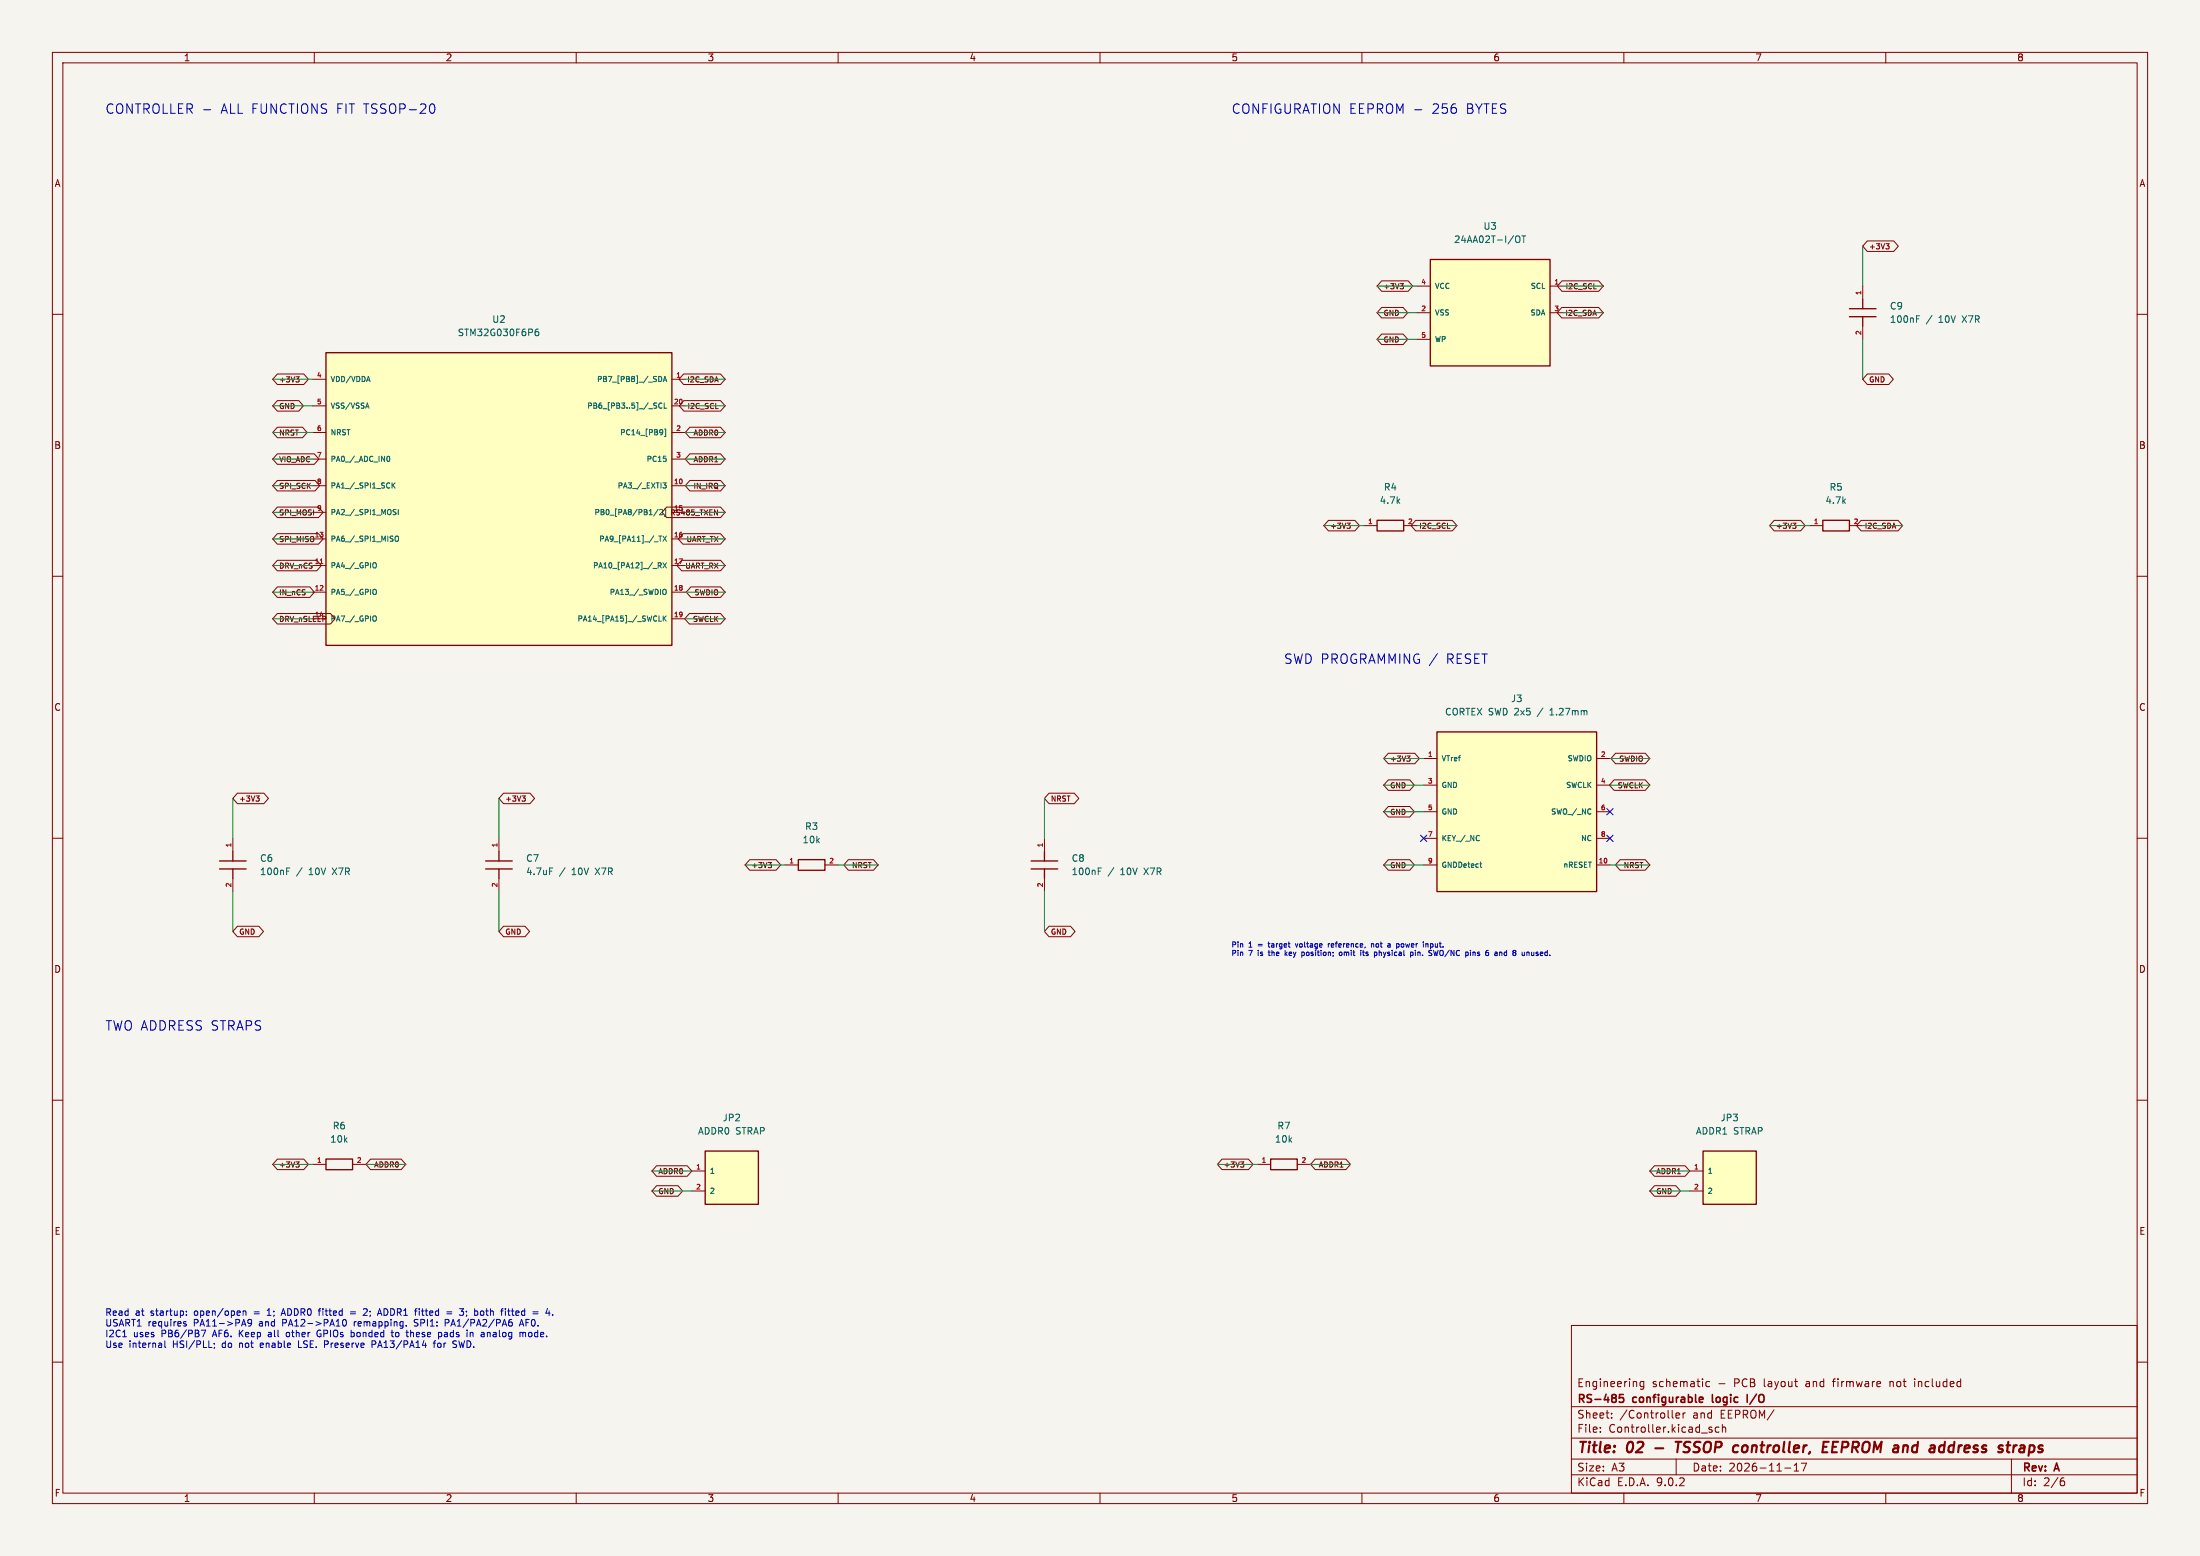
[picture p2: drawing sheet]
(kicad_sch (version 20250114) (generator "eeschema") (paper "A3") (title_block (title "02 - TSSOP controller, EEPROM and address straps") (date "2026-11-17") (rev "A") (company "RS-485 configurable logic I/O") (comment 1 "Engineering schematic - PCB layout and firmware not included")) (lib_symbols (symbol "IO8:24AA02T-I_OT" (pin_names (offset 0.8)) (exclude_from_sim no) (in_bom yes) (on_board yes) (property "Reference" "U" (at 0 15.16 0) (effects (font (size 1.27 1.27)) )) (property "Value" "24AA02T-I_OT" (at 0 12.16 0) (effects (font (size 1.27 1.27)) )) (property "Footprint" "Package_TO_SOT_SMD:SOT-23-5" (at 0 0 0) (effects (font (size 1.27 1.27)) (hide yes))) (property "Datasheet" "https://ww1.microchip.com/downloads/en/DeviceDoc/21709J.pdf" (at 0 0 0) (effects (font (size 1.27 1.27)) (hide yes))) (symbol "24AA02T-I_OT_0_1" (rectangle (start -11.43 10.16) (end 11.43 -10.16) (stroke (width 0.254) (type default)) (fill (type background)))) (symbol "24AA02T-I_OT_1_1" (pin power_in line (at -13.97 5.08 0) (length 2.54) (name "VCC" (effects (font (size 1.0 1.0)) )) (number "4" (effects (font (size 0.9 0.9)) )))(pin power_in line (at -13.97 0 0) (length 2.54) (name "VSS" (effects (font (size 1.0 1.0)) )) (number "2" (effects (font (size 0.9 0.9)) )))(pin input line (at -13.97 -5.08 0) (length 2.54) (name "WP" (effects (font (size 1.0 1.0)) )) (number "5" (effects (font (size 0.9 0.9)) )))(pin input line (at 13.97 5.08 180) (length 2.54) (name "SCL" (effects (font (size 1.0 1.0)) )) (number "1" (effects (font (size 0.9 0.9)) )))(pin bidirectional line (at 13.97 0 180) (length 2.54) (name "SDA" (effects (font (size 1.0 1.0)) )) (number "3" (effects (font (size 0.9 0.9)) )))))(symbol "IO8:C" (pin_names (offset 0.8)) (exclude_from_sim no) (in_bom yes) (on_board yes) (property "Reference" "C" (at 0 8 0) (effects (font (size 1.27 1.27)) )) (property "Value" "C" (at 0 5 0) (effects (font (size 1.27 1.27)) )) (property "Footprint" "Capacitor_SMD:C_0603_1608Metric" (at 0 0 0) (effects (font (size 1.27 1.27)) (hide yes))) (property "Datasheet" "" (at 0 0 0) (effects (font (size 1.27 1.27)) (hide yes))) (symbol "C_0_1" (polyline (pts (xy 0 2.54) (xy 0 0.762)) (stroke (width 0.254) (type default)) (fill (type none))) (polyline (pts (xy -2.54 0.762) (xy 2.54 0.762)) (stroke (width 0.254) (type default)) (fill (type none))) (polyline (pts (xy -2.54 -0.762) (xy 2.54 -0.762)) (stroke (width 0.254) (type default)) (fill (type none))) (polyline (pts (xy 0 -0.762) (xy 0 -2.54)) (stroke (width 0.254) (type default)) (fill (type none)))) (symbol "C_1_1" (pin passive line (at 0 5.08 270) (length 2.54) (name "~" (effects (font (size 1.0 1.0)) )) (number "1" (effects (font (size 0.9 0.9)) )))(pin passive line (at 0 -5.08 90) (length 2.54) (name "~" (effects (font (size 1.0 1.0)) )) (number "2" (effects (font (size 0.9 0.9)) )))))(symbol "IO8:CONN_2" (pin_names (offset 0.8)) (exclude_from_sim no) (in_bom yes) (on_board yes) (property "Reference" "U" (at 0 10.08 0) (effects (font (size 1.27 1.27)) )) (property "Value" "CONN_2" (at 0 7.08 0) (effects (font (size 1.27 1.27)) )) (property "Footprint" "Connector_PinHeader_2.54mm:PinHeader_1x02_P2.54mm_Vertical" (at 0 0 0) (effects (font (size 1.27 1.27)) (hide yes))) (property "Datasheet" "" (at 0 0 0) (effects (font (size 1.27 1.27)) (hide yes))) (symbol "CONN_2_0_1" (rectangle (start -5.08 5.08) (end 5.08 -5.08) (stroke (width 0.254) (type default)) (fill (type background)))) (symbol "CONN_2_1_1" (pin passive line (at -7.62 1.27 0) (length 2.54) (name "1" (effects (font (size 1.0 1.0)) )) (number "1" (effects (font (size 0.9 0.9)) )))(pin passive line (at -7.62 -2.54 0) (length 2.54) (name "2" (effects (font (size 1.0 1.0)) )) (number "2" (effects (font (size 0.9 0.9)) )))))(symbol "IO8:CORTEX_SWD10" (pin_names (offset 0.8)) (exclude_from_sim no) (in_bom yes) (on_board yes) (property "Reference" "U" (at 0 20.24 0) (effects (font (size 1.27 1.27)) )) (property "Value" "CORTEX_SWD10" (at 0 17.24 0) (effects (font (size 1.27 1.27)) )) (property "Footprint" "Connector_PinHeader_1.27mm:PinHeader_2x05_P1.27mm_Vertical" (at 0 0 0) (effects (font (size 1.27 1.27)) (hide yes))) (property "Datasheet" "https://documentation-service.arm.com/static/5fce6c49e167456a35b36af1" (at 0 0 0) (effects (font (size 1.27 1.27)) (hide yes))) (symbol "CORTEX_SWD10_0_1" (rectangle (start -15.24 15.24) (end 15.24 -15.24) (stroke (width 0.254) (type default)) (fill (type background)))) (symbol "CORTEX_SWD10_1_1" (pin passive line (at -17.78 10.16 0) (length 2.54) (name "VTref" (effects (font (size 1.0 1.0)) )) (number "1" (effects (font (size 0.9 0.9)) )))(pin passive line (at -17.78 5.08 0) (length 2.54) (name "GND" (effects (font (size 1.0 1.0)) )) (number "3" (effects (font (size 0.9 0.9)) )))(pin passive line (at -17.78 0 0) (length 2.54) (name "GND" (effects (font (size 1.0 1.0)) )) (number "5" (effects (font (size 0.9 0.9)) )))(pin passive line (at -17.78 -5.08 0) (length 2.54) (name "KEY / NC" (effects (font (size 1.0 1.0)) )) (number "7" (effects (font (size 0.9 0.9)) )))(pin passive line (at -17.78 -10.16 0) (length 2.54) (name "GNDDetect" (effects (font (size 1.0 1.0)) )) (number "9" (effects (font (size 0.9 0.9)) )))(pin passive line (at 17.78 10.16 180) (length 2.54) (name "SWDIO" (effects (font (size 1.0 1.0)) )) (number "2" (effects (font (size 0.9 0.9)) )))(pin passive line (at 17.78 5.08 180) (length 2.54) (name "SWCLK" (effects (font (size 1.0 1.0)) )) (number "4" (effects (font (size 0.9 0.9)) )))(pin passive line (at 17.78 0 180) (length 2.54) (name "SWO / NC" (effects (font (size 1.0 1.0)) )) (number "6" (effects (font (size 0.9 0.9)) )))(pin passive line (at 17.78 -5.08 180) (length 2.54) (name "NC" (effects (font (size 1.0 1.0)) )) (number "8" (effects (font (size 0.9 0.9)) )))(pin passive line (at 17.78 -10.16 180) (length 2.54) (name "nRESET" (effects (font (size 1.0 1.0)) )) (number "10" (effects (font (size 0.9 0.9)) )))))(symbol "IO8:R" (pin_names (offset 0.8)) (exclude_from_sim no) (in_bom yes) (on_board yes) (property "Reference" "R" (at 0 6 0) (effects (font (size 1.27 1.27)) )) (property "Value" "R" (at 0 3 0) (effects (font (size 1.27 1.27)) )) (property "Footprint" "Resistor_SMD:R_0603_1608Metric" (at 0 0 0) (effects (font (size 1.27 1.27)) (hide yes))) (property "Datasheet" "" (at 0 0 0) (effects (font (size 1.27 1.27)) (hide yes))) (symbol "R_0_1" (rectangle (start -2.54 1.016) (end 2.54 -1.016) (stroke (width 0.254) (type default)) (fill (type none)))) (symbol "R_1_1" (pin passive line (at -5.08 0 0) (length 2.54) (name "~" (effects (font (size 1.0 1.0)) )) (number "1" (effects (font (size 0.9 0.9)) )))(pin passive line (at 5.08 0 180) (length 2.54) (name "~" (effects (font (size 1.0 1.0)) )) (number "2" (effects (font (size 0.9 0.9)) )))))(symbol "IO8:STM32G030F6P6" (pin_names (offset 0.8)) (exclude_from_sim no) (in_bom yes) (on_board yes) (property "Reference" "U" (at 0 32.94 0) (effects (font (size 1.27 1.27)) )) (property "Value" "STM32G030F6P6" (at 0 29.94 0) (effects (font (size 1.27 1.27)) )) (property "Footprint" "Package_SO:TSSOP-20_4.4x6.5mm_P0.65mm" (at 0 0 0) (effects (font (size 1.27 1.27)) (hide yes))) (property "Datasheet" "https://www.st.com/resource/en/datasheet/stm32g030f6.pdf" (at 0 0 0) (effects (font (size 1.27 1.27)) (hide yes))) (symbol "STM32G030F6P6_0_1" (rectangle (start -33.02 27.94) (end 33.02 -27.94) (stroke (width 0.254) (type default)) (fill (type background)))) (symbol "STM32G030F6P6_1_1" (pin power_in line (at -35.56 22.86 0) (length 2.54) (name "VDD/VDDA" (effects (font (size 1.0 1.0)) )) (number "4" (effects (font (size 0.9 0.9)) )))(pin power_in line (at -35.56 17.78 0) (length 2.54) (name "VSS/VSSA" (effects (font (size 1.0 1.0)) )) (number "5" (effects (font (size 0.9 0.9)) )))(pin input line (at -35.56 12.7 0) (length 2.54) (name "NRST" (effects (font (size 1.0 1.0)) )) (number "6" (effects (font (size 0.9 0.9)) )))(pin bidirectional line (at -35.56 7.62 0) (length 2.54) (name "PA0 / ADC_IN0" (effects (font (size 1.0 1.0)) )) (number "7" (effects (font (size 0.9 0.9)) )))(pin bidirectional line (at -35.56 2.54 0) (length 2.54) (name "PA1 / SPI1_SCK" (effects (font (size 1.0 1.0)) )) (number "8" (effects (font (size 0.9 0.9)) )))(pin bidirectional line (at -35.56 -2.54 0) (length 2.54) (name "PA2 / SPI1_MOSI" (effects (font (size 1.0 1.0)) )) (number "9" (effects (font (size 0.9 0.9)) )))(pin bidirectional line (at -35.56 -7.62 0) (length 2.54) (name "PA6 / SPI1_MISO" (effects (font (size 1.0 1.0)) )) (number "13" (effects (font (size 0.9 0.9)) )))(pin bidirectional line (at -35.56 -12.7 0) (length 2.54) (name "PA4 / GPIO" (effects (font (size 1.0 1.0)) )) (number "11" (effects (font (size 0.9 0.9)) )))(pin bidirectional line (at -35.56 -17.78 0) (length 2.54) (name "PA5 / GPIO" (effects (font (size 1.0 1.0)) )) (number "12" (effects (font (size 0.9 0.9)) )))(pin bidirectional line (at -35.56 -22.86 0) (length 2.54) (name "PA7 / GPIO" (effects (font (size 1.0 1.0)) )) (number "14" (effects (font (size 0.9 0.9)) )))(pin bidirectional line (at 35.56 22.86 180) (length 2.54) (name "PB7 [PB8] / SDA" (effects (font (size 1.0 1.0)) )) (number "1" (effects (font (size 0.9 0.9)) )))(pin bidirectional line (at 35.56 17.78 180) (length 2.54) (name "PB6 [PB3..5] / SCL" (effects (font (size 1.0 1.0)) )) (number "20" (effects (font (size 0.9 0.9)) )))(pin bidirectional line (at 35.56 12.7 180) (length 2.54) (name "PC14 [PB9]" (effects (font (size 1.0 1.0)) )) (number "2" (effects (font (size 0.9 0.9)) )))(pin bidirectional line (at 35.56 7.62 180) (length 2.54) (name "PC15" (effects (font (size 1.0 1.0)) )) (number "3" (effects (font (size 0.9 0.9)) )))(pin bidirectional line (at 35.56 2.54 180) (length 2.54) (name "PA3 / EXTI3" (effects (font (size 1.0 1.0)) )) (number "10" (effects (font (size 0.9 0.9)) )))(pin bidirectional line (at 35.56 -2.54 180) (length 2.54) (name "PB0 [PA8/PB1/2]" (effects (font (size 1.0 1.0)) )) (number "15" (effects (font (size 0.9 0.9)) )))(pin bidirectional line (at 35.56 -7.62 180) (length 2.54) (name "PA9 [PA11] / TX" (effects (font (size 1.0 1.0)) )) (number "16" (effects (font (size 0.9 0.9)) )))(pin bidirectional line (at 35.56 -12.7 180) (length 2.54) (name "PA10 [PA12] / RX" (effects (font (size 1.0 1.0)) )) (number "17" (effects (font (size 0.9 0.9)) )))(pin bidirectional line (at 35.56 -17.78 180) (length 2.54) (name "PA13 / SWDIO" (effects (font (size 1.0 1.0)) )) (number "18" (effects (font (size 0.9 0.9)) )))(pin bidirectional line (at 35.56 -22.86 180) (length 2.54) (name "PA14 [PA15] / SWCLK" (effects (font (size 1.0 1.0)) )) (number "19" (effects (font (size 0.9 0.9)) ))))))
(text "CONTROLLER - ALL FUNCTIONS FIT TSSOP-20" (at 20 20 0) (effects (font (size 1.8 1.8)) (justify left top) ))
(symbol (lib_id "IO8:STM32G030F6P6") (at 95.25 95.25 0) (unit 1) (exclude_from_sim no) (in_bom yes) (on_board yes) (dnp no) (property "Reference" "U2" (at 95.25 60.96 0) (effects (font (size 1.27 1.27)) )) (property "Value" "STM32G030F6P6" (at 95.25 63.5 0) (effects (font (size 1.27 1.27)) )) (property "Footprint" "Package_SO:TSSOP-20_4.4x6.5mm_P0.65mm" (at 95.25 95.25 0) (effects (font (size 1.27 1.27)) (hide yes))) (property "Datasheet" "https://www.st.com/resource/en/datasheet/stm32g030f6.pdf" (at 95.25 95.25 0) (effects (font (size 1.27 1.27)) (hide yes))) (pin "4")(pin "5")(pin "6")(pin "7")(pin "8")(pin "9")(pin "13")(pin "11")(pin "12")(pin "14")(pin "1")(pin "20")(pin "2")(pin "3")(pin "10")(pin "15")(pin "16")(pin "17")(pin "18")(pin "19"))
(wire (pts (xy 59.69 72.39) (xy 52.07 72.39)) (stroke (width 0) (type default)))
(global_label "+3V3" (shape bidirectional) (at 52.07 72.39 0) (effects (font (size 1.0 1.0)) (justify left) ) (property "Intersheetrefs" "${INTERSHEET_REFS}" (at 52.07 72.39 0) (effects (font (size 1 1)) (hide yes))))
(wire (pts (xy 59.69 77.47) (xy 52.07 77.47)) (stroke (width 0) (type default)))
(global_label "GND" (shape bidirectional) (at 52.07 77.47 0) (effects (font (size 1.0 1.0)) (justify left) ) (property "Intersheetrefs" "${INTERSHEET_REFS}" (at 52.07 77.47 0) (effects (font (size 1 1)) (hide yes))))
(wire (pts (xy 59.69 82.55) (xy 52.07 82.55)) (stroke (width 0) (type default)))
(global_label "NRST" (shape bidirectional) (at 52.07 82.55 0) (effects (font (size 1.0 1.0)) (justify left) ) (property "Intersheetrefs" "${INTERSHEET_REFS}" (at 52.07 82.55 0) (effects (font (size 1 1)) (hide yes))))
(wire (pts (xy 59.69 87.63) (xy 52.07 87.63)) (stroke (width 0) (type default)))
(global_label "VIO_ADC" (shape bidirectional) (at 52.07 87.63 0) (effects (font (size 1.0 1.0)) (justify left) ) (property "Intersheetrefs" "${INTERSHEET_REFS}" (at 52.07 87.63 0) (effects (font (size 1 1)) (hide yes))))
(wire (pts (xy 59.69 92.71) (xy 52.07 92.71)) (stroke (width 0) (type default)))
(global_label "SPI_SCK" (shape bidirectional) (at 52.07 92.71 0) (effects (font (size 1.0 1.0)) (justify left) ) (property "Intersheetrefs" "${INTERSHEET_REFS}" (at 52.07 92.71 0) (effects (font (size 1 1)) (hide yes))))
(wire (pts (xy 59.69 97.79) (xy 52.07 97.79)) (stroke (width 0) (type default)))
(global_label "SPI_MOSI" (shape bidirectional) (at 52.07 97.79 0) (effects (font (size 1.0 1.0)) (justify left) ) (property "Intersheetrefs" "${INTERSHEET_REFS}" (at 52.07 97.79 0) (effects (font (size 1 1)) (hide yes))))
(wire (pts (xy 59.69 102.87) (xy 52.07 102.87)) (stroke (width 0) (type default)))
(global_label "SPI_MISO" (shape bidirectional) (at 52.07 102.87 0) (effects (font (size 1.0 1.0)) (justify left) ) (property "Intersheetrefs" "${INTERSHEET_REFS}" (at 52.07 102.87 0) (effects (font (size 1 1)) (hide yes))))
(wire (pts (xy 59.69 107.95) (xy 52.07 107.95)) (stroke (width 0) (type default)))
(global_label "DRV_nCS" (shape bidirectional) (at 52.07 107.95 0) (effects (font (size 1.0 1.0)) (justify left) ) (property "Intersheetrefs" "${INTERSHEET_REFS}" (at 52.07 107.95 0) (effects (font (size 1 1)) (hide yes))))
(wire (pts (xy 59.69 113.03) (xy 52.07 113.03)) (stroke (width 0) (type default)))
(global_label "IN_nCS" (shape bidirectional) (at 52.07 113.03 0) (effects (font (size 1.0 1.0)) (justify left) ) (property "Intersheetrefs" "${INTERSHEET_REFS}" (at 52.07 113.03 0) (effects (font (size 1 1)) (hide yes))))
(wire (pts (xy 59.69 118.11) (xy 52.07 118.11)) (stroke (width 0) (type default)))
(global_label "DRV_nSLEEP" (shape bidirectional) (at 52.07 118.11 0) (effects (font (size 1.0 1.0)) (justify left) ) (property "Intersheetrefs" "${INTERSHEET_REFS}" (at 52.07 118.11 0) (effects (font (size 1 1)) (hide yes))))
(wire (pts (xy 130.81 72.39) (xy 138.43 72.39)) (stroke (width 0) (type default)))
(global_label "I2C_SDA" (shape bidirectional) (at 138.43 72.39 180) (effects (font (size 1.0 1.0)) (justify right) ) (property "Intersheetrefs" "${INTERSHEET_REFS}" (at 138.43 72.39 0) (effects (font (size 1 1)) (hide yes))))
(wire (pts (xy 130.81 77.47) (xy 138.43 77.47)) (stroke (width 0) (type default)))
(global_label "I2C_SCL" (shape bidirectional) (at 138.43 77.47 180) (effects (font (size 1.0 1.0)) (justify right) ) (property "Intersheetrefs" "${INTERSHEET_REFS}" (at 138.43 77.47 0) (effects (font (size 1 1)) (hide yes))))
(wire (pts (xy 130.81 82.55) (xy 138.43 82.55)) (stroke (width 0) (type default)))
(global_label "ADDR0" (shape bidirectional) (at 138.43 82.55 180) (effects (font (size 1.0 1.0)) (justify right) ) (property "Intersheetrefs" "${INTERSHEET_REFS}" (at 138.43 82.55 0) (effects (font (size 1 1)) (hide yes))))
(wire (pts (xy 130.81 87.63) (xy 138.43 87.63)) (stroke (width 0) (type default)))
(global_label "ADDR1" (shape bidirectional) (at 138.43 87.63 180) (effects (font (size 1.0 1.0)) (justify right) ) (property "Intersheetrefs" "${INTERSHEET_REFS}" (at 138.43 87.63 0) (effects (font (size 1 1)) (hide yes))))
(wire (pts (xy 130.81 92.71) (xy 138.43 92.71)) (stroke (width 0) (type default)))
(global_label "IN_IRQ" (shape bidirectional) (at 138.43 92.71 180) (effects (font (size 1.0 1.0)) (justify right) ) (property "Intersheetrefs" "${INTERSHEET_REFS}" (at 138.43 92.71 0) (effects (font (size 1 1)) (hide yes))))
(wire (pts (xy 130.81 97.79) (xy 138.43 97.79)) (stroke (width 0) (type default)))
(global_label "RS485_TXEN" (shape bidirectional) (at 138.43 97.79 180) (effects (font (size 1.0 1.0)) (justify right) ) (property "Intersheetrefs" "${INTERSHEET_REFS}" (at 138.43 97.79 0) (effects (font (size 1 1)) (hide yes))))
(wire (pts (xy 130.81 102.87) (xy 138.43 102.87)) (stroke (width 0) (type default)))
(global_label "UART_TX" (shape bidirectional) (at 138.43 102.87 180) (effects (font (size 1.0 1.0)) (justify right) ) (property "Intersheetrefs" "${INTERSHEET_REFS}" (at 138.43 102.87 0) (effects (font (size 1 1)) (hide yes))))
(wire (pts (xy 130.81 107.95) (xy 138.43 107.95)) (stroke (width 0) (type default)))
(global_label "UART_RX" (shape bidirectional) (at 138.43 107.95 180) (effects (font (size 1.0 1.0)) (justify right) ) (property "Intersheetrefs" "${INTERSHEET_REFS}" (at 138.43 107.95 0) (effects (font (size 1 1)) (hide yes))))
(wire (pts (xy 130.81 113.03) (xy 138.43 113.03)) (stroke (width 0) (type default)))
(global_label "SWDIO" (shape bidirectional) (at 138.43 113.03 180) (effects (font (size 1.0 1.0)) (justify right) ) (property "Intersheetrefs" "${INTERSHEET_REFS}" (at 138.43 113.03 0) (effects (font (size 1 1)) (hide yes))))
(wire (pts (xy 130.81 118.11) (xy 138.43 118.11)) (stroke (width 0) (type default)))
(global_label "SWCLK" (shape bidirectional) (at 138.43 118.11 180) (effects (font (size 1.0 1.0)) (justify right) ) (property "Intersheetrefs" "${INTERSHEET_REFS}" (at 138.43 118.11 0) (effects (font (size 1 1)) (hide yes))))
(symbol (lib_id "IO8:C") (at 44.45 165.1 0) (unit 1) (exclude_from_sim no) (in_bom yes) (on_board yes) (dnp no) (property "Reference" "C6" (at 49.53 163.83 0) (effects (font (size 1.27 1.27)) (justify left) )) (property "Value" "100nF / 10V X7R" (at 49.53 166.37 0) (effects (font (size 1.27 1.27)) (justify left) )) (property "Footprint" "Capacitor_SMD:C_0603_1608Metric" (at 44.45 165.1 0) (effects (font (size 1.27 1.27)) (hide yes))) (property "Datasheet" "" (at 44.45 165.1 0) (effects (font (size 1.27 1.27)) (hide yes)))(property "MPN" "Generic ceramic 100nF / 10V X7R" (at 44.45 165.1 0) (effects (font (size 1.27 1.27)) (hide yes))) (pin "1")(pin "2"))
(wire (pts (xy 44.45 160.02) (xy 44.45 152.4)) (stroke (width 0) (type default)))
(global_label "+3V3" (shape bidirectional) (at 44.45 152.4 0) (effects (font (size 1.0 1.0)) (justify left) ) (property "Intersheetrefs" "${INTERSHEET_REFS}" (at 44.45 152.4 0) (effects (font (size 1 1)) (hide yes))))
(wire (pts (xy 44.45 170.18) (xy 44.45 177.8)) (stroke (width 0) (type default)))
(global_label "GND" (shape bidirectional) (at 44.45 177.8 0) (effects (font (size 1.0 1.0)) (justify left) ) (property "Intersheetrefs" "${INTERSHEET_REFS}" (at 44.45 177.8 0) (effects (font (size 1 1)) (hide yes))))
(symbol (lib_id "IO8:C") (at 95.25 165.1 0) (unit 1) (exclude_from_sim no) (in_bom yes) (on_board yes) (dnp no) (property "Reference" "C7" (at 100.33 163.83 0) (effects (font (size 1.27 1.27)) (justify left) )) (property "Value" "4.7uF / 10V X7R" (at 100.33 166.37 0) (effects (font (size 1.27 1.27)) (justify left) )) (property "Footprint" "Capacitor_SMD:C_0603_1608Metric" (at 95.25 165.1 0) (effects (font (size 1.27 1.27)) (hide yes))) (property "Datasheet" "" (at 95.25 165.1 0) (effects (font (size 1.27 1.27)) (hide yes)))(property "MPN" "Generic ceramic 4.7uF / 10V X7R" (at 95.25 165.1 0) (effects (font (size 1.27 1.27)) (hide yes))) (pin "1")(pin "2"))
(wire (pts (xy 95.25 160.02) (xy 95.25 152.4)) (stroke (width 0) (type default)))
(global_label "+3V3" (shape bidirectional) (at 95.25 152.4 0) (effects (font (size 1.0 1.0)) (justify left) ) (property "Intersheetrefs" "${INTERSHEET_REFS}" (at 95.25 152.4 0) (effects (font (size 1 1)) (hide yes))))
(wire (pts (xy 95.25 170.18) (xy 95.25 177.8)) (stroke (width 0) (type default)))
(global_label "GND" (shape bidirectional) (at 95.25 177.8 0) (effects (font (size 1.0 1.0)) (justify left) ) (property "Intersheetrefs" "${INTERSHEET_REFS}" (at 95.25 177.8 0) (effects (font (size 1 1)) (hide yes))))
(symbol (lib_id "IO8:R") (at 154.94 165.1 0) (unit 1) (exclude_from_sim no) (in_bom yes) (on_board yes) (dnp no) (property "Reference" "R3" (at 154.94 157.75 0) (effects (font (size 1.27 1.27)) )) (property "Value" "10k" (at 154.94 160.29 0) (effects (font (size 1.27 1.27)) )) (property "Footprint" "Resistor_SMD:R_0603_1608Metric" (at 154.94 165.1 0) (effects (font (size 1.27 1.27)) (hide yes))) (property "Datasheet" "" (at 154.94 165.1 0) (effects (font (size 1.27 1.27)) (hide yes)))(property "MPN" "Generic 10k 1% 0603" (at 154.94 165.1 0) (effects (font (size 1.27 1.27)) (hide yes))) (pin "1")(pin "2"))
(wire (pts (xy 149.86 165.1) (xy 142.24 165.1)) (stroke (width 0) (type default)))
(global_label "+3V3" (shape bidirectional) (at 142.24 165.1 0) (effects (font (size 1.0 1.0)) (justify left) ) (property "Intersheetrefs" "${INTERSHEET_REFS}" (at 142.24 165.1 0) (effects (font (size 1 1)) (hide yes))))
(wire (pts (xy 160.02 165.1) (xy 167.64 165.1)) (stroke (width 0) (type default)))
(global_label "NRST" (shape bidirectional) (at 167.64 165.1 180) (effects (font (size 1.0 1.0)) (justify right) ) (property "Intersheetrefs" "${INTERSHEET_REFS}" (at 167.64 165.1 0) (effects (font (size 1 1)) (hide yes))))
(symbol (lib_id "IO8:C") (at 199.39 165.1 0) (unit 1) (exclude_from_sim no) (in_bom yes) (on_board yes) (dnp no) (property "Reference" "C8" (at 204.47 163.83 0) (effects (font (size 1.27 1.27)) (justify left) )) (property "Value" "100nF / 10V X7R" (at 204.47 166.37 0) (effects (font (size 1.27 1.27)) (justify left) )) (property "Footprint" "Capacitor_SMD:C_0603_1608Metric" (at 199.39 165.1 0) (effects (font (size 1.27 1.27)) (hide yes))) (property "Datasheet" "" (at 199.39 165.1 0) (effects (font (size 1.27 1.27)) (hide yes)))(property "MPN" "Generic ceramic 100nF / 10V X7R" (at 199.39 165.1 0) (effects (font (size 1.27 1.27)) (hide yes))) (pin "1")(pin "2"))
(wire (pts (xy 199.39 160.02) (xy 199.39 152.4)) (stroke (width 0) (type default)))
(global_label "NRST" (shape bidirectional) (at 199.39 152.4 0) (effects (font (size 1.0 1.0)) (justify left) ) (property "Intersheetrefs" "${INTERSHEET_REFS}" (at 199.39 152.4 0) (effects (font (size 1 1)) (hide yes))))
(wire (pts (xy 199.39 170.18) (xy 199.39 177.8)) (stroke (width 0) (type default)))
(global_label "GND" (shape bidirectional) (at 199.39 177.8 0) (effects (font (size 1.0 1.0)) (justify left) ) (property "Intersheetrefs" "${INTERSHEET_REFS}" (at 199.39 177.8 0) (effects (font (size 1 1)) (hide yes))))
(text "CONFIGURATION EEPROM - 256 BYTES" (at 235 20 0) (effects (font (size 1.8 1.8)) (justify left top) ))
(symbol (lib_id "IO8:24AA02T-I_OT") (at 284.48 59.69 0) (unit 1) (exclude_from_sim no) (in_bom yes) (on_board yes) (dnp no) (property "Reference" "U3" (at 284.48 43.18 0) (effects (font (size 1.27 1.27)) )) (property "Value" "24AA02T-I/OT" (at 284.48 45.72 0) (effects (font (size 1.27 1.27)) )) (property "Footprint" "Package_TO_SOT_SMD:SOT-23-5" (at 284.48 59.69 0) (effects (font (size 1.27 1.27)) (hide yes))) (property "Datasheet" "https://ww1.microchip.com/downloads/en/DeviceDoc/21709J.pdf" (at 284.48 59.69 0) (effects (font (size 1.27 1.27)) (hide yes))) (pin "4")(pin "2")(pin "5")(pin "1")(pin "3"))
(wire (pts (xy 270.51 54.61) (xy 262.89 54.61)) (stroke (width 0) (type default)))
(global_label "+3V3" (shape bidirectional) (at 262.89 54.61 0) (effects (font (size 1.0 1.0)) (justify left) ) (property "Intersheetrefs" "${INTERSHEET_REFS}" (at 262.89 54.61 0) (effects (font (size 1 1)) (hide yes))))
(wire (pts (xy 270.51 59.69) (xy 262.89 59.69)) (stroke (width 0) (type default)))
(global_label "GND" (shape bidirectional) (at 262.89 59.69 0) (effects (font (size 1.0 1.0)) (justify left) ) (property "Intersheetrefs" "${INTERSHEET_REFS}" (at 262.89 59.69 0) (effects (font (size 1 1)) (hide yes))))
(wire (pts (xy 270.51 64.77) (xy 262.89 64.77)) (stroke (width 0) (type default)))
(global_label "GND" (shape bidirectional) (at 262.89 64.77 0) (effects (font (size 1.0 1.0)) (justify left) ) (property "Intersheetrefs" "${INTERSHEET_REFS}" (at 262.89 64.77 0) (effects (font (size 1 1)) (hide yes))))
(wire (pts (xy 298.45 54.61) (xy 306.07 54.61)) (stroke (width 0) (type default)))
(global_label "I2C_SCL" (shape bidirectional) (at 306.07 54.61 180) (effects (font (size 1.0 1.0)) (justify right) ) (property "Intersheetrefs" "${INTERSHEET_REFS}" (at 306.07 54.61 0) (effects (font (size 1 1)) (hide yes))))
(wire (pts (xy 298.45 59.69) (xy 306.07 59.69)) (stroke (width 0) (type default)))
(global_label "I2C_SDA" (shape bidirectional) (at 306.07 59.69 180) (effects (font (size 1.0 1.0)) (justify right) ) (property "Intersheetrefs" "${INTERSHEET_REFS}" (at 306.07 59.69 0) (effects (font (size 1 1)) (hide yes))))
(symbol (lib_id "IO8:C") (at 355.6 59.69 0) (unit 1) (exclude_from_sim no) (in_bom yes) (on_board yes) (dnp no) (property "Reference" "C9" (at 360.68 58.42 0) (effects (font (size 1.27 1.27)) (justify left) )) (property "Value" "100nF / 10V X7R" (at 360.68 60.96 0) (effects (font (size 1.27 1.27)) (justify left) )) (property "Footprint" "Capacitor_SMD:C_0603_1608Metric" (at 355.6 59.69 0) (effects (font (size 1.27 1.27)) (hide yes))) (property "Datasheet" "" (at 355.6 59.69 0) (effects (font (size 1.27 1.27)) (hide yes)))(property "MPN" "Generic ceramic 100nF / 10V X7R" (at 355.6 59.69 0) (effects (font (size 1.27 1.27)) (hide yes))) (pin "1")(pin "2"))
(wire (pts (xy 355.6 54.61) (xy 355.6 46.99)) (stroke (width 0) (type default)))
(global_label "+3V3" (shape bidirectional) (at 355.6 46.99 0) (effects (font (size 1.0 1.0)) (justify left) ) (property "Intersheetrefs" "${INTERSHEET_REFS}" (at 355.6 46.99 0) (effects (font (size 1 1)) (hide yes))))
(wire (pts (xy 355.6 64.77) (xy 355.6 72.39)) (stroke (width 0) (type default)))
(global_label "GND" (shape bidirectional) (at 355.6 72.39 0) (effects (font (size 1.0 1.0)) (justify left) ) (property "Intersheetrefs" "${INTERSHEET_REFS}" (at 355.6 72.39 0) (effects (font (size 1 1)) (hide yes))))
(symbol (lib_id "IO8:R") (at 265.43 100.33 0) (unit 1) (exclude_from_sim no) (in_bom yes) (on_board yes) (dnp no) (property "Reference" "R4" (at 265.43 92.98 0) (effects (font (size 1.27 1.27)) )) (property "Value" "4.7k" (at 265.43 95.52 0) (effects (font (size 1.27 1.27)) )) (property "Footprint" "Resistor_SMD:R_0603_1608Metric" (at 265.43 100.33 0) (effects (font (size 1.27 1.27)) (hide yes))) (property "Datasheet" "" (at 265.43 100.33 0) (effects (font (size 1.27 1.27)) (hide yes)))(property "MPN" "Generic 4.7k 1% 0603" (at 265.43 100.33 0) (effects (font (size 1.27 1.27)) (hide yes))) (pin "1")(pin "2"))
(wire (pts (xy 260.35 100.33) (xy 252.73 100.33)) (stroke (width 0) (type default)))
(global_label "+3V3" (shape bidirectional) (at 252.73 100.33 0) (effects (font (size 1.0 1.0)) (justify left) ) (property "Intersheetrefs" "${INTERSHEET_REFS}" (at 252.73 100.33 0) (effects (font (size 1 1)) (hide yes))))
(wire (pts (xy 270.51 100.33) (xy 278.13 100.33)) (stroke (width 0) (type default)))
(global_label "I2C_SCL" (shape bidirectional) (at 278.13 100.33 180) (effects (font (size 1.0 1.0)) (justify right) ) (property "Intersheetrefs" "${INTERSHEET_REFS}" (at 278.13 100.33 0) (effects (font (size 1 1)) (hide yes))))
(symbol (lib_id "IO8:R") (at 350.52 100.33 0) (unit 1) (exclude_from_sim no) (in_bom yes) (on_board yes) (dnp no) (property "Reference" "R5" (at 350.52 92.98 0) (effects (font (size 1.27 1.27)) )) (property "Value" "4.7k" (at 350.52 95.52 0) (effects (font (size 1.27 1.27)) )) (property "Footprint" "Resistor_SMD:R_0603_1608Metric" (at 350.52 100.33 0) (effects (font (size 1.27 1.27)) (hide yes))) (property "Datasheet" "" (at 350.52 100.33 0) (effects (font (size 1.27 1.27)) (hide yes)))(property "MPN" "Generic 4.7k 1% 0603" (at 350.52 100.33 0) (effects (font (size 1.27 1.27)) (hide yes))) (pin "1")(pin "2"))
(wire (pts (xy 345.44 100.33) (xy 337.82 100.33)) (stroke (width 0) (type default)))
(global_label "+3V3" (shape bidirectional) (at 337.82 100.33 0) (effects (font (size 1.0 1.0)) (justify left) ) (property "Intersheetrefs" "${INTERSHEET_REFS}" (at 337.82 100.33 0) (effects (font (size 1 1)) (hide yes))))
(wire (pts (xy 355.6 100.33) (xy 363.22 100.33)) (stroke (width 0) (type default)))
(global_label "I2C_SDA" (shape bidirectional) (at 363.22 100.33 180) (effects (font (size 1.0 1.0)) (justify right) ) (property "Intersheetrefs" "${INTERSHEET_REFS}" (at 363.22 100.33 0) (effects (font (size 1 1)) (hide yes))))
(text "SWD PROGRAMMING / RESET" (at 245 125 0) (effects (font (size 1.8 1.8)) (justify left top) ))
(symbol (lib_id "IO8:CORTEX_SWD10") (at 289.56 154.94 0) (unit 1) (exclude_from_sim no) (in_bom yes) (on_board yes) (dnp no) (property "Reference" "J3" (at 289.56 133.35 0) (effects (font (size 1.27 1.27)) )) (property "Value" "CORTEX SWD 2x5 / 1.27mm" (at 289.56 135.89 0) (effects (font (size 1.27 1.27)) )) (property "Footprint" "Connector_PinHeader_1.27mm:PinHeader_2x05_P1.27mm_Vertical" (at 289.56 154.94 0) (effects (font (size 1.27 1.27)) (hide yes))) (property "Datasheet" "https://documentation-service.arm.com/static/5fce6c49e167456a35b36af1" (at 289.56 154.94 0) (effects (font (size 1.27 1.27)) (hide yes)))(property "MPN" "ARM Cortex 10-pin 1.27mm header; key pin 7 omitted" (at 289.56 154.94 0) (effects (font (size 1.27 1.27)) (hide yes))) (pin "1")(pin "3")(pin "5")(pin "7")(pin "9")(pin "2")(pin "4")(pin "6")(pin "8")(pin "10"))
(wire (pts (xy 271.78 144.78) (xy 264.16 144.78)) (stroke (width 0) (type default)))
(global_label "+3V3" (shape bidirectional) (at 264.16 144.78 0) (effects (font (size 1.0 1.0)) (justify left) ) (property "Intersheetrefs" "${INTERSHEET_REFS}" (at 264.16 144.78 0) (effects (font (size 1 1)) (hide yes))))
(wire (pts (xy 271.78 149.86) (xy 264.16 149.86)) (stroke (width 0) (type default)))
(global_label "GND" (shape bidirectional) (at 264.16 149.86 0) (effects (font (size 1.0 1.0)) (justify left) ) (property "Intersheetrefs" "${INTERSHEET_REFS}" (at 264.16 149.86 0) (effects (font (size 1 1)) (hide yes))))
(wire (pts (xy 271.78 154.94) (xy 264.16 154.94)) (stroke (width 0) (type default)))
(global_label "GND" (shape bidirectional) (at 264.16 154.94 0) (effects (font (size 1.0 1.0)) (justify left) ) (property "Intersheetrefs" "${INTERSHEET_REFS}" (at 264.16 154.94 0) (effects (font (size 1 1)) (hide yes))))
(no_connect (at 271.78 160.02))
(wire (pts (xy 271.78 165.1) (xy 264.16 165.1)) (stroke (width 0) (type default)))
(global_label "GND" (shape bidirectional) (at 264.16 165.1 0) (effects (font (size 1.0 1.0)) (justify left) ) (property "Intersheetrefs" "${INTERSHEET_REFS}" (at 264.16 165.1 0) (effects (font (size 1 1)) (hide yes))))
(wire (pts (xy 307.34 144.78) (xy 314.96 144.78)) (stroke (width 0) (type default)))
(global_label "SWDIO" (shape bidirectional) (at 314.96 144.78 180) (effects (font (size 1.0 1.0)) (justify right) ) (property "Intersheetrefs" "${INTERSHEET_REFS}" (at 314.96 144.78 0) (effects (font (size 1 1)) (hide yes))))
(wire (pts (xy 307.34 149.86) (xy 314.96 149.86)) (stroke (width 0) (type default)))
(global_label "SWCLK" (shape bidirectional) (at 314.96 149.86 180) (effects (font (size 1.0 1.0)) (justify right) ) (property "Intersheetrefs" "${INTERSHEET_REFS}" (at 314.96 149.86 0) (effects (font (size 1 1)) (hide yes))))
(no_connect (at 307.34 154.94))
(no_connect (at 307.34 160.02))
(wire (pts (xy 307.34 165.1) (xy 314.96 165.1)) (stroke (width 0) (type default)))
(global_label "NRST" (shape bidirectional) (at 314.96 165.1 180) (effects (font (size 1.0 1.0)) (justify right) ) (property "Intersheetrefs" "${INTERSHEET_REFS}" (at 314.96 165.1 0) (effects (font (size 1 1)) (hide yes))))
(text "Pin 1 = target voltage reference, not a power input.\nPin 7 is the key position; omit its physical pin. SWO/NC pins 6 and 8 unused." (at 235 180 0) (effects (font (size 1.0 1.0)) (justify left top) ))
(text "TWO ADDRESS STRAPS" (at 20 195 0) (effects (font (size 1.8 1.8)) (justify left top) ))
(symbol (lib_id "IO8:R") (at 64.77 222.25 0) (unit 1) (exclude_from_sim no) (in_bom yes) (on_board yes) (dnp no) (property "Reference" "R6" (at 64.77 214.9 0) (effects (font (size 1.27 1.27)) )) (property "Value" "10k" (at 64.77 217.44 0) (effects (font (size 1.27 1.27)) )) (property "Footprint" "Resistor_SMD:R_0603_1608Metric" (at 64.77 222.25 0) (effects (font (size 1.27 1.27)) (hide yes))) (property "Datasheet" "" (at 64.77 222.25 0) (effects (font (size 1.27 1.27)) (hide yes)))(property "MPN" "Generic 10k 1% 0603" (at 64.77 222.25 0) (effects (font (size 1.27 1.27)) (hide yes))) (pin "1")(pin "2"))
(wire (pts (xy 59.69 222.25) (xy 52.07 222.25)) (stroke (width 0) (type default)))
(global_label "+3V3" (shape bidirectional) (at 52.07 222.25 0) (effects (font (size 1.0 1.0)) (justify left) ) (property "Intersheetrefs" "${INTERSHEET_REFS}" (at 52.07 222.25 0) (effects (font (size 1 1)) (hide yes))))
(wire (pts (xy 69.85 222.25) (xy 77.47 222.25)) (stroke (width 0) (type default)))
(global_label "ADDR0" (shape bidirectional) (at 77.47 222.25 180) (effects (font (size 1.0 1.0)) (justify right) ) (property "Intersheetrefs" "${INTERSHEET_REFS}" (at 77.47 222.25 0) (effects (font (size 1 1)) (hide yes))))
(symbol (lib_id "IO8:CONN_2") (at 139.7 224.79 0) (unit 1) (exclude_from_sim no) (in_bom yes) (on_board yes) (dnp no) (property "Reference" "JP2" (at 139.7 213.36 0) (effects (font (size 1.27 1.27)) )) (property "Value" "ADDR0 STRAP" (at 139.7 215.9 0) (effects (font (size 1.27 1.27)) )) (property "Footprint" "Connector_PinHeader_2.54mm:PinHeader_1x02_P2.54mm_Vertical" (at 139.7 224.79 0) (effects (font (size 1.27 1.27)) (hide yes))) (property "Datasheet" "" (at 139.7 224.79 0) (effects (font (size 1.27 1.27)) (hide yes))) (pin "1")(pin "2"))
(wire (pts (xy 132.08 223.52) (xy 124.46 223.52)) (stroke (width 0) (type default)))
(global_label "ADDR0" (shape bidirectional) (at 124.46 223.52 0) (effects (font (size 1.0 1.0)) (justify left) ) (property "Intersheetrefs" "${INTERSHEET_REFS}" (at 124.46 223.52 0) (effects (font (size 1 1)) (hide yes))))
(wire (pts (xy 132.08 227.33) (xy 124.46 227.33)) (stroke (width 0) (type default)))
(global_label "GND" (shape bidirectional) (at 124.46 227.33 0) (effects (font (size 1.0 1.0)) (justify left) ) (property "Intersheetrefs" "${INTERSHEET_REFS}" (at 124.46 227.33 0) (effects (font (size 1 1)) (hide yes))))
(symbol (lib_id "IO8:R") (at 245.11 222.25 0) (unit 1) (exclude_from_sim no) (in_bom yes) (on_board yes) (dnp no) (property "Reference" "R7" (at 245.11 214.9 0) (effects (font (size 1.27 1.27)) )) (property "Value" "10k" (at 245.11 217.44 0) (effects (font (size 1.27 1.27)) )) (property "Footprint" "Resistor_SMD:R_0603_1608Metric" (at 245.11 222.25 0) (effects (font (size 1.27 1.27)) (hide yes))) (property "Datasheet" "" (at 245.11 222.25 0) (effects (font (size 1.27 1.27)) (hide yes)))(property "MPN" "Generic 10k 1% 0603" (at 245.11 222.25 0) (effects (font (size 1.27 1.27)) (hide yes))) (pin "1")(pin "2"))
(wire (pts (xy 240.03 222.25) (xy 232.41 222.25)) (stroke (width 0) (type default)))
(global_label "+3V3" (shape bidirectional) (at 232.41 222.25 0) (effects (font (size 1.0 1.0)) (justify left) ) (property "Intersheetrefs" "${INTERSHEET_REFS}" (at 232.41 222.25 0) (effects (font (size 1 1)) (hide yes))))
(wire (pts (xy 250.19 222.25) (xy 257.81 222.25)) (stroke (width 0) (type default)))
(global_label "ADDR1" (shape bidirectional) (at 257.81 222.25 180) (effects (font (size 1.0 1.0)) (justify right) ) (property "Intersheetrefs" "${INTERSHEET_REFS}" (at 257.81 222.25 0) (effects (font (size 1 1)) (hide yes))))
(symbol (lib_id "IO8:CONN_2") (at 330.2 224.79 0) (unit 1) (exclude_from_sim no) (in_bom yes) (on_board yes) (dnp no) (property "Reference" "JP3" (at 330.2 213.36 0) (effects (font (size 1.27 1.27)) )) (property "Value" "ADDR1 STRAP" (at 330.2 215.9 0) (effects (font (size 1.27 1.27)) )) (property "Footprint" "Connector_PinHeader_2.54mm:PinHeader_1x02_P2.54mm_Vertical" (at 330.2 224.79 0) (effects (font (size 1.27 1.27)) (hide yes))) (property "Datasheet" "" (at 330.2 224.79 0) (effects (font (size 1.27 1.27)) (hide yes))) (pin "1")(pin "2"))
(wire (pts (xy 322.58 223.52) (xy 314.96 223.52)) (stroke (width 0) (type default)))
(global_label "ADDR1" (shape bidirectional) (at 314.96 223.52 0) (effects (font (size 1.0 1.0)) (justify left) ) (property "Intersheetrefs" "${INTERSHEET_REFS}" (at 314.96 223.52 0) (effects (font (size 1 1)) (hide yes))))
(wire (pts (xy 322.58 227.33) (xy 314.96 227.33)) (stroke (width 0) (type default)))
(global_label "GND" (shape bidirectional) (at 314.96 227.33 0) (effects (font (size 1.0 1.0)) (justify left) ) (property "Intersheetrefs" "${INTERSHEET_REFS}" (at 314.96 227.33 0) (effects (font (size 1 1)) (hide yes))))
(text "Read at startup: open/open = 1; ADDR0 fitted = 2; ADDR1 fitted = 3; both fitted = 4.\nUSART1 requires PA11->PA9 and PA12->PA10 remapping. SPI1: PA1/PA2/PA6 AF0.\nI2C1 uses PB6/PB7 AF6. Keep all other GPIOs bonded to these pads in analog mode.\nUse internal HSI/PLL; do not enable LSE. Preserve PA13/PA14 for SWD." (at 20 250 0) (effects (font (size 1.27 1.27)) (justify left top) )) (embedded_fonts no))
